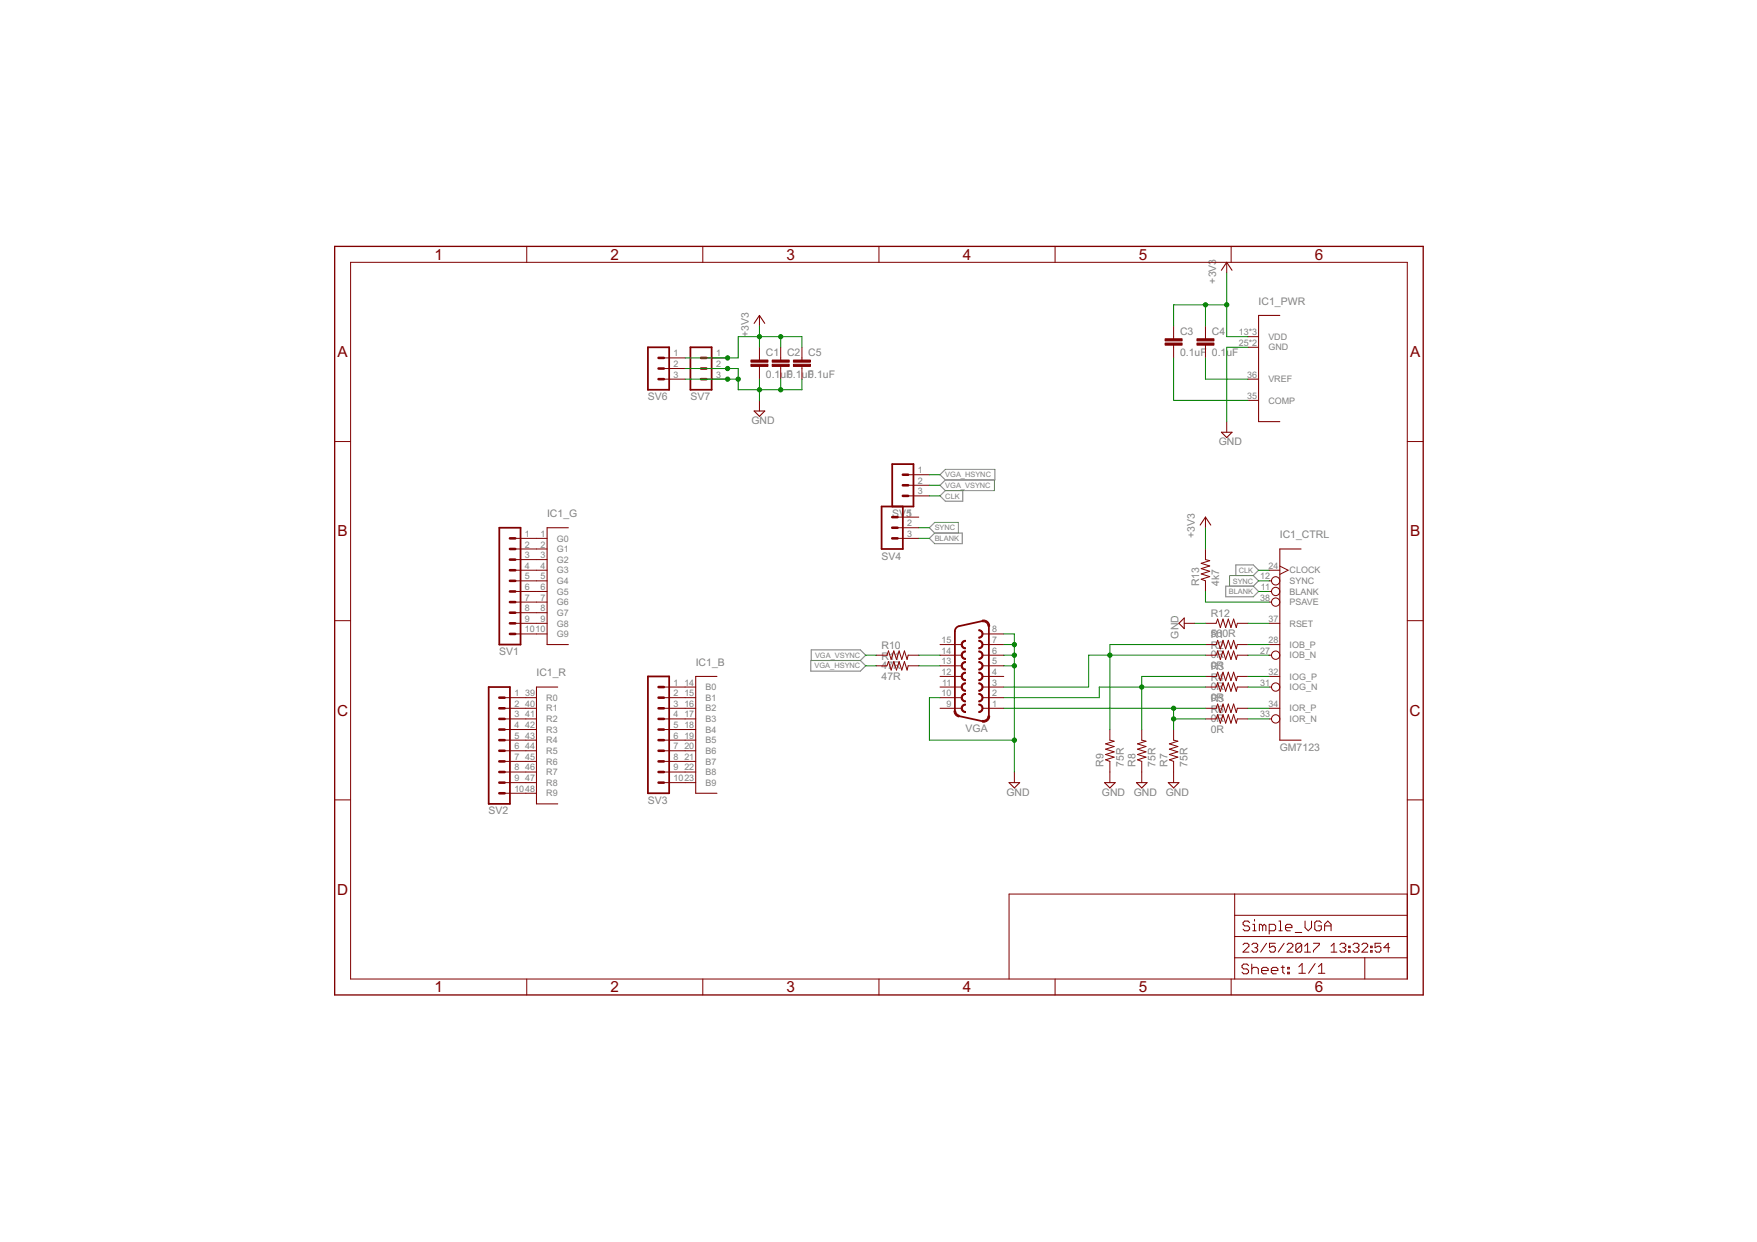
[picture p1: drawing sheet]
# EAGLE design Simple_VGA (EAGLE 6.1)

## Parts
C1  0.1uF  C-EUC1206  [C1206]
C2  0.1uF  C-EUC1206  [C1206]
C3  0.1uF  C-EUC1206  [C1206]
C4  0.1uF  C-EUC1206  [C1206]
C5  0.1uF  C-EUC1206  [C1206]
IC1  GM7123  [TQFP48]
R1  0R  R-US_R1206  [R1206]
R2  0R  R-US_R1206  [R1206]
R3  0R  R-US_R1206  [R1206]
R4  0R  R-US_R1206  [R1206]
R5  0R  R-US_R1206  [R1206]
R6  0R  R-US_R1206  [R1206]
R7  75R  R-US_R1206  [R1206]
R8  75R  R-US_R1206  [R1206]
R9  75R  R-US_R1206  [R1206]
R10  47R  R-US_R1206  [R1206]
R11  47R  R-US_R1206  [R1206]
R12  560R  R-US_R1206  [R1206]
R13  4k7  R-US_R1206  [R1206]
SV1  MA10-1  [MA10-1]
SV2  MA10-1  [MA10-1]
SV3  MA10-1  [MA10-1]
SV4  MA03-1  [MA03-1]
SV5  MA03-1  [MA03-1]
SV6  MA03-1  [MA03-1]
SV7  MA03-1  [MA03-1]
VGA  F15HDH  [HDF15H]

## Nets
+3V3: C1.1 C2.1 C3.1 C4.1 C5.1 IC1.13(_PWR:VDD) IC1.29(_PWR:VDD) IC1.30(_PWR:VDD) R13.2 SV6.1 SV7.1
BLANK: IC1.11(_CTRL:BLANK) SV4.3
CLK: IC1.24(_CTRL:CLOCK) SV5.3
GND: C1.2 C2.2 C5.2 IC1.25(_PWR:GND) IC1.26(_PWR:GND) R7.1 R8.1 R9.1 R12.1 SV6.2 SV6.3 SV7.2 SV7.3 VGA.5 VGA.6 VGA.7 VGA.8 VGA.10
N$1: IC1.1(_G:G0) SV1.1
N$2: IC1.2(_G:G1) SV1.2
N$3: IC1.3(_G:G2) SV1.3
N$4: IC1.4(_G:G3) SV1.4
N$5: IC1.5(_G:G4) SV1.5
N$6: IC1.6(_G:G5) SV1.6
N$7: IC1.7(_G:G6) SV1.7
N$8: IC1.8(_G:G7) SV1.8
N$9: IC1.9(_G:G8) SV1.9
N$10: IC1.10(_G:G9) SV1.10
N$11: IC1.39(_R:R0) SV2.1
N$12: IC1.40(_R:R1) SV2.2
N$13: IC1.41(_R:R2) SV2.3
N$14: IC1.42(_R:R3) SV2.4
N$15: IC1.43(_R:R4) SV2.5
N$16: IC1.44(_R:R5) SV2.6
N$17: IC1.45(_R:R6) SV2.7
N$18: IC1.46(_R:R7) SV2.8
N$19: IC1.47(_R:R8) SV2.9
N$20: IC1.48(_R:R9) SV2.10
N$21: IC1.14(_B:B0) SV3.1
N$22: IC1.15(_B:B1) SV3.2
N$23: IC1.16(_B:B2) SV3.3
N$24: IC1.17(_B:B3) SV3.4
N$25: IC1.18(_B:B4) SV3.5
N$26: IC1.19(_B:B5) SV3.6
N$27: IC1.20(_B:B6) SV3.7
N$28: IC1.21(_B:B7) SV3.8
N$29: IC1.22(_B:B8) SV3.9
N$30: IC1.23(_B:B9) SV3.10
N$31: IC1.28(_CTRL:IOB_P) R1.2
N$32: IC1.27(_CTRL:IOB_N) R2.2
N$33: IC1.32(_CTRL:IOG_P) R3.2
N$34: IC1.31(_CTRL:IOG_N) R4.2
N$35: IC1.34(_CTRL:IOR_P) R5.2
N$36: IC1.33(_CTRL:IOR_N) R6.2
N$37: R5.1 R6.1 R7.2 VGA.1
N$38: R3.1 R4.1 R8.2 VGA.2
N$39: R1.1 R2.1 R9.2 VGA.3
N$40: IC1.37(_CTRL:RSET) R12.2
N$41: IC1.38(_CTRL:PSAVE) R13.1
N$44: C4.2 IC1.36(_PWR:VREF)
N$45: C3.2 IC1.35(_PWR:COMP)
SYNC: IC1.12(_CTRL:SYNC) SV4.2
VGA_HSYNC: R11.1 SV5.1
VGA_HSYNC2: R11.2 VGA.13
VGA_VSYNC: R10.1 SV5.2
VGA_VSYNC2: R10.2 VGA.14
Unconnected: SV4.1 VGA.4 VGA.9 VGA.11 VGA.12 VGA.15
